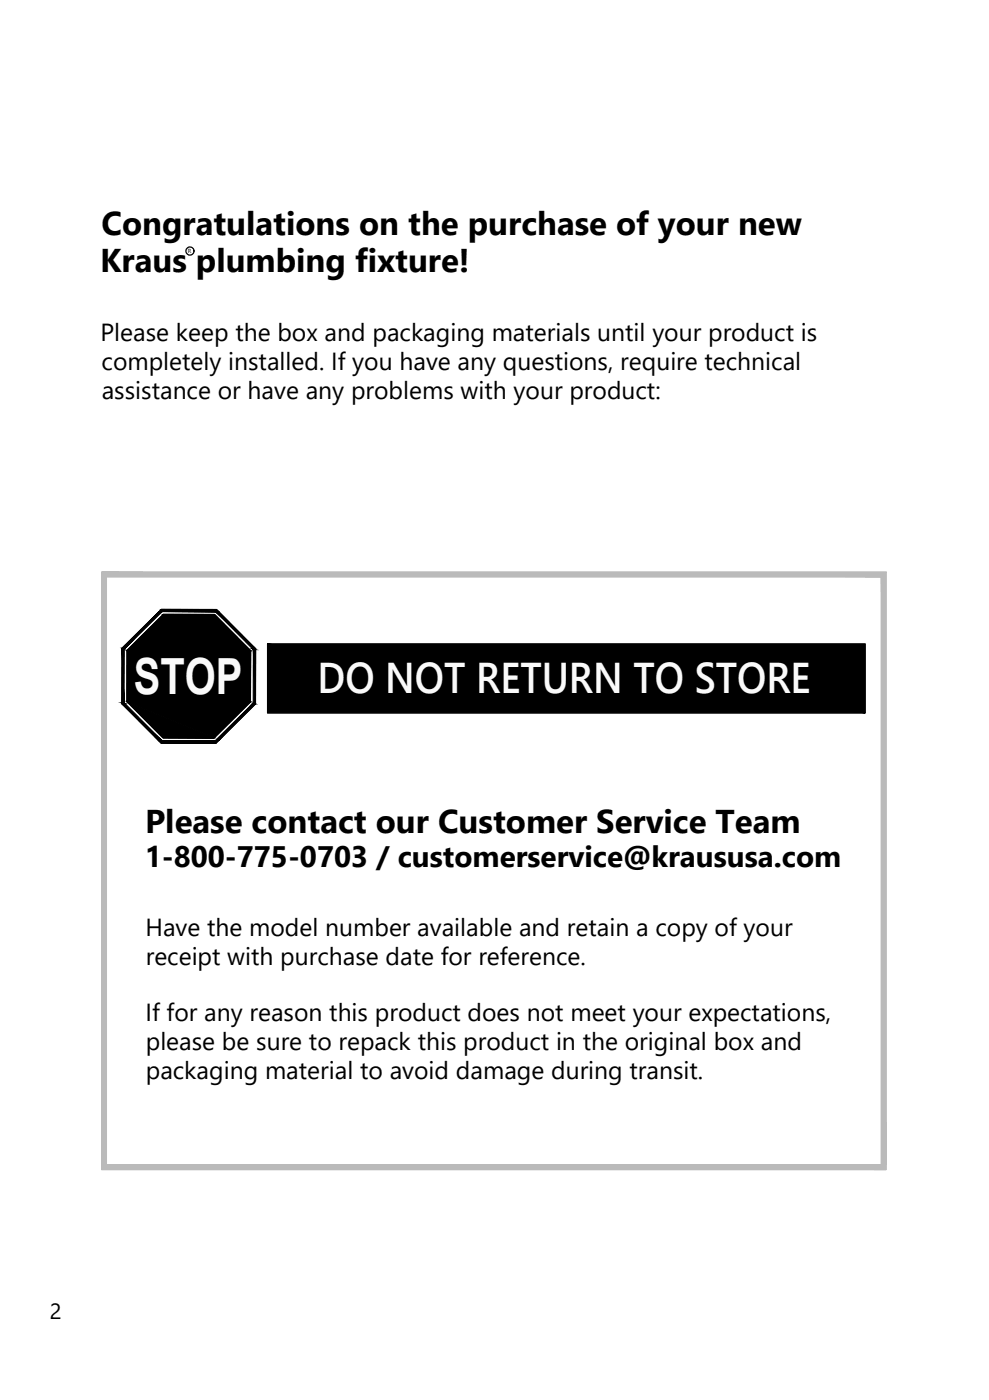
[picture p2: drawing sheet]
<svg xmlns="http://www.w3.org/2000/svg" width="148mm" height="210mm" viewBox="0 0 148 210" stroke-linecap="round" stroke-linejoin="round" font-family="sans-serif">
<!-- layer: 0 -->
<g fill="#bababa" stroke="#bababa" stroke-width=".15">
<path d="M15.2 85.8l117.5 .7v-.7zM15.2 85.8l117.5 .7h-117.5z"/>
<path d="M132 86.5l.7 88.1v-88.1zM132 86.5l.7 88.1h-.7z"/>
<path d="M15.2 86.5l.7 88.1v-88.1zM15.2 86.5l.7 88.1h-.7z"/>
<path d="M15.2 174.6l117.5 .8v-.8zM15.2 174.6l117.5 .8h-117.5z"/>
</g>
<path d="M15.2 85.8h117.5v89.6h-117.5zM15.9 86.5h116.1v88.1h-116.1z" fill="none" stroke="#bababa" stroke-width=".19"/>
<g fill="#000" stroke="#000" stroke-width=".15">
<path d="M24.1 91.4h8.3zM24.5 92.1h7.7zM19.1 105.3h18.4l-5.4 5.3zM23.8 111.1h8.9l-.3 .3z"/>
<path d="M18.3 97.3l.3 8.1v-8.1zM18.3 97.3l.3 8.1h-.4z"/>
<path d="M18.3 97.2l.3 .1 .2-.1zM18.3 97.2l.3 .1h-.3z"/>
<path d="M23.8 91.7l-5 5.5 5.5-5.5zM18.3 97.2l5.5-5.5-5 5.5z"/>
<path d="M23.8 91.7h.5zM23.8 91.7h.5z"/>
<path d="M24.4 92.1l13.1 5.4-5.3-5.4zM19 97.5l5.4-5.4 13.1 5.4z"/>
<path d="M24.1 91.4l8.7 .3-.4-.3zM24.1 91.4l8.7 .3h-9z"/>
<path d="M24.3 91.7h8.5zM24.3 91.7h8.5z"/>
<path d="M32.3 91.7l6 5.6-5.5-5.6zM32.3 91.7l6 5.6h-.5z"/>
<path d="M19 97.5l18.5 .1zM19 97.5l18.5 .1z"/>
<path d="M19 97.6l18.5 7.6v-7.6zM19 97.6l18.5 7.6h-18.5z"/>
<path d="M37.8 97.3l.5 .1v-.1zM37.8 97.3l.5 .1h-.3z"/>
<path d="M38 97.4l.3 8v-8zM38 97.4l.3 8h-.4z"/>
<path d="M40.1 96.6l89.5 10.3v-10.3zM40.1 96.6l89.5 10.3h-89.5z"/>
<path d="M18.2 105.4l.5 .1-.1-.1zM18.2 105.4l.5 .1h-.5z"/>
<path d="M18.2 105.5l6 5.5-5.5-5.5zM18.2 105.5l6 5.5h-.4z"/>
<path d="M19.1 105.3l5.3 5.3h7.7zM24.4 110.6h7.7z"/>
<path d="M23.8 111.1l.3 .3h8.3zM24.1 111.4h8.3z"/>
<path d="M23.8 111l8.4 .1zM23.8 111l8.4 .1z"/>
<path d="M19 105.2l18.5 .1v-.1zM19 105.2l18.5 .1h-18.4z"/>
<path d="M37.9 105.4l.4 .2v-.2zM37.8 105.6l.1-.2 .4 .2z"/>
<path d="M37.8 105.6l-5.1 5.5 5.6-5.5zM32.2 111.1l5.6-5.5-5.1 5.5z"/>
</g>
<g fill="none" stroke="#000" stroke-width=".19">
<path d="M40.1 96.6h89.5v10.3h-89.5z"/>
<circle cx="28.5" cy="37.6" r=".6"/>
<circle cx="28.3" cy="101.4" r="10.8"/>
<circle cx="28.3" cy="101.4" r="10"/>
</g>
<text font-size="7.5" fill="#fafafa" x="20.1" y="104.1">STOP</text>
<text font-size="6.4" fill="#fafafa" x="47.6" y="103.8">DO NOT RETURN TO STORE</text>
<g font-size="4.9">
<text x="15.2" y="35.2">Congratulations on the purchase of your new</text>
<text x="15" y="40.8">Kraus plumbing fixture!</text>
<text x="21.7" y="124.8">Please contact our Customer Service Team</text>
</g>
<text font-size="4.4" x="21.7" y="130">1-800-775-0703 / customerservice@kraususa.com</text>
<g font-size="3.7">
<text x="15" y="51.2">Please keep the box and packaging materials until your product is</text>
<text x="15.2" y="55.5">completely installed. If you have any questions, require technical</text>
<text x="15.2" y="59.8">assistance or have any problems with your product:</text>
<text x="21.8" y="140.3">Have the model number available and retain a copy of your</text>
<text x="21.8" y="144.6">receipt with purchase date for reference.</text>
<text x="21.8" y="153.1">If for any reason this product does not meet your expectations,</text>
<text x="21.8" y="157.4">please be sure to repack this product in the original box and</text>
<text x="21.8" y="161.7">packaging material to avoid damage during transit.</text>
</g>
<text font-size="3.3" x="7.5" y="197.7">2</text>
<text font-size=".9" x="28.2" y="37.9">R</text>
</svg>
